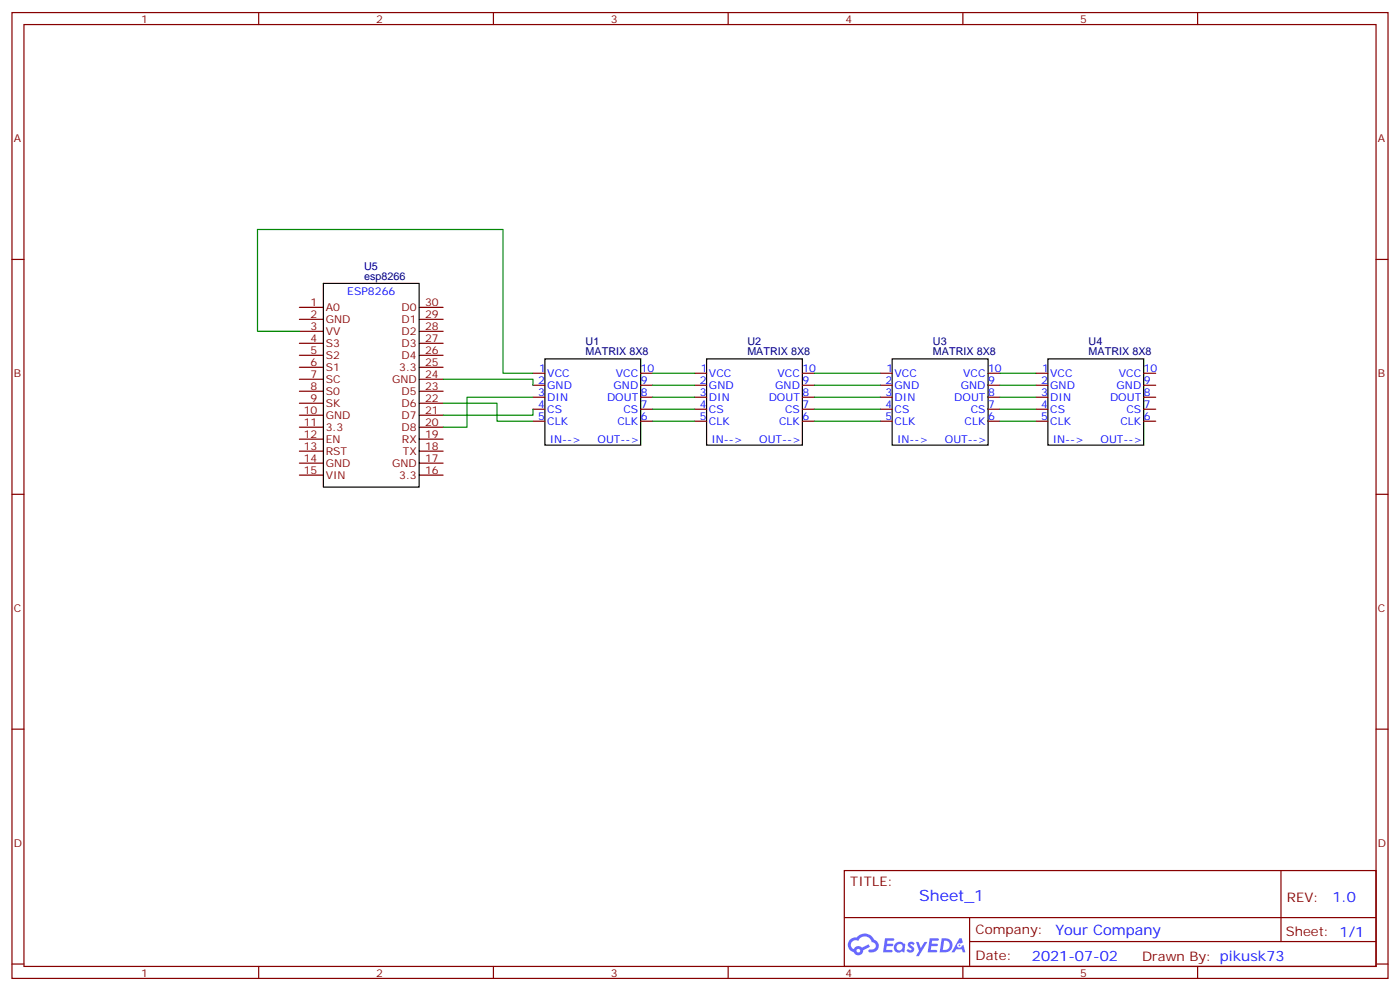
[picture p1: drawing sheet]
<svg xmlns="http://www.w3.org/2000/svg" width="412mm" height="292mm" viewBox="0 0 412 292" stroke-linecap="round" stroke-linejoin="round" font-family="sans-serif">
<g fill="none" stroke="#870000" stroke-width=".35">
<path d="M3.5 3.7h405.4v284.3h-405.4zM7.1 7.2h398.2v277.3h-398.2zM76.2 3.7v3.5M145.3 3.7v3.5M214.5 3.7v3.5M283.6 3.7v3.5M352.8 3.7v3.5M3.5 76.4h3.6M405.3 76.4h3.6M3.5 145.5h3.6M405.3 145.5h3.6M3.5 214.7h3.6"/>
<path d="M405.3 214.7h3.6M248.7 256.3h156.6v28.2h-156.6zM377.3 256.3v20.9M248.7 270.1h156.5M285.6 277.2h119.6M285.6 270.1v14.2M3.5 283.8h3.6M76.2 284.5v3.5M145.3 284.5v3.5M214.5 284.5v3.5M283.6 284.5v3.5M352.8 284.5v3.5"/>
<path d="M405.3 283.8h3.6"/>
</g>
<g fill="#5487ff">
<path d="M267.7 277.5a1.22 1.22 0 0 1 1.7 .2l-.4 .6a.47 .47 0 0 0-.3-.4 .47 .47 0 0 0-.5 .2l.1 .2a1.14 1.14 0 0 1 .8 1.8 1.14 1.14 0 0 1-1.9 0l-.2-.2 .5-.6 .7 .5a.29 .29 0 0 0 .3-.3 .29 .29 0 0 0-.2-.3 1.04 1.04 0 0 1-.6-1.7z"/>
<path d="M260.7 276.2h2.4l.3 .2-.2 .5-1.8 .1-.1 .8h1.5l.3 .4-.3 .4h-1.6l-.2 1.1h1.7l.2 .3-.2 .3-2.6 .1z"/>
<path d="M273.8 276.2h2.4l.3 .2-.1 .5-1.8 .1-.2 .8h1.6l.3 .4-.4 .4-1.6-.1-.1 1.1 1.7 .1 .2 .3-.2 .3-2.6 .1z"/>
<path d="M282.6 276.2h.7l.3 1.3-.6 .3a.69 .69 0 0 0-1 .3 .69 .69 0 0 0 .4 .9 .69 .69 0 0 0 .9-.6l.5-.2 .6 2.2h-.8l-.2-.9h-1.8l-.5 .9h-.8z"/>
<path d="M269.8 277.3h.8l.6 1.8 1.1-1.8h.9l-2.6 4.2h-.8l.9-1.5z"/>
<path d="M277.4 276.2l-.6 4.2h1.3a2.11 2.11 0 0 0 2.5-2.1 2.11 2.11 0 0 0-2.5-2.1zM278.1 277a1.39 1.39 0 0 1 1.7 1.4 1.39 1.39 0 0 1-1.8 1.2h-.3z"/>
<path d="M263.7 277.8a1.54 1.54 0 0 0-.1 2.2 1.54 1.54 0 0 0 2.2 .1l.6 .3 .3-2.3-.2-.3h-.4a1.49 1.49 0 0 0-2.4 0zM264 278.8a.94 .94 0 0 1 1.8 0 .94 .94 0 0 1-1.8 0z"/>
<path d="M250.4 276.6a2.18 2.18 0 0 0 1.1 3.7 1.44 1.44 0 0 0 1.6 .9 1.44 1.44 0 0 0 1.2-1.4l2-1.1-.5-.7-1.9 1a1.47 1.47 0 0 0-2.4 .4 1.39 1.39 0 0 1-.7-1.9 1.39 1.39 0 0 1 2-.5 2.12 2.12 0 0 1 2.2-1.3 2.12 2.12 0 0 1 1.9 1.7 1.14 1.14 0 0 1 1.1 1.4 1.14 1.14 0 0 1-1.7 .7 .43 .43 0 0 0-.5 .4 .43 .43 0 0 0 .4 .5 1.98 1.98 0 0 0 2.5-1.2 1.98 1.98 0 0 0-1.2-2.6 3.1 3.1 0 0 0-5.3-.6l-.9 .1zM252.3 279.9a.55 .55 0 0 1 1.1 0 .55 .55 0 0 1-1.1 0z"/>
<circle cx="282.6" cy="278.3" r=".26"/>
</g>
<path d="M95.2 83.4h28.3v60h-28.3zM160.5 105.7h28.2v25.4h-28.2zM208.1 105.7h28.3v25.4h-28.3zM262.8 105.7h28.2v25.4h-28.2zM308.7 105.7h28.2v25.4h-28.2z" fill="none" stroke="#000" stroke-width=".35"/>
<g fill="none" stroke="#870000" stroke-width=".35">
<path d="M88.2 90.5h7M88.2 94h7M88.2 97.5h7M123.5 90.5h7M123.5 94h7M123.5 97.5h7M88.2 101.1h7M88.2 104.6h7M88.2 108.1h7M88.2 111.7h7M88.2 115.2h7M88.2 118.7h7"/>
<path d="M123.5 101.1h7M123.5 104.6h7M123.5 108.1h7M123.5 111.7h7M123.5 115.2h7M123.5 118.7h7M157 109.9h3.5M157 113.4h3.5M157 116.9h3.5M188.7 109.9h3.6M188.7 113.4h3.6M188.7 116.9h3.6"/>
<path d="M204.6 109.9h3.5M204.6 113.4h3.5M204.6 116.9h3.5M236.4 109.9h3.5M236.4 113.4h3.5M236.4 116.9h3.5M259.3 109.9h3.5M259.3 113.4h3.5M259.3 116.9h3.5M291 109.9h3.6M291 113.4h3.6M291 116.9h3.6"/>
<path d="M305.2 109.9h3.5M305.2 113.4h3.5M305.2 116.9h3.5M336.9 109.9h3.5M336.9 113.4h3.5M336.9 116.9h3.5M88.2 122.2h7M88.2 125.8h7M88.2 129.3h7M88.2 132.8h7M88.2 136.3h7M88.2 139.9h7"/>
<path d="M123.5 122.2h7M123.5 125.8h7M123.5 129.3h7M123.5 132.8h7M123.5 136.3h7M123.5 139.9h7M157 120.5h3.5M157 124h3.5M188.7 120.5h3.6M188.7 124h3.6M204.6 120.5h3.5M204.6 124h3.5"/>
<path d="M236.4 120.5h3.5M236.4 124h3.5M259.3 120.5h3.5M259.3 124h3.5M291 120.5h3.6M291 124h3.6M305.2 120.5h3.5M305.2 124h3.5M336.9 120.5h3.5M336.9 124h3.5"/>
</g>
<g fill="none" stroke="#008700" stroke-width=".35">
<path d="M88.2 97.5h-12.4v-29.9h72.4v42.3h8.8M130.5 111.7h26.5v1.7M130.5 118.7h15.9v5.3h10.6M157 116.9h-19.4v8.9h-7.1M192.3 109.9h12.3M192.3 113.4h12.3M192.3 116.9h12.3M239.9 109.9h19.4M239.9 113.4h19.4M239.9 116.9h19.4M294.6 109.9h10.6M294.6 113.4h10.6"/>
<path d="M294.6 116.9h10.6M157 120.5v1.7h-26.5M192.3 120.5h12.3M192.3 124h12.3M239.9 120.5h19.4M239.9 124h19.4M294.6 120.5h10.6M294.6 124h10.6"/>
</g>
<text font-size="4.6" fill="#00f" x="270.8" y="265.3">Sheet_1</text>
<g font-size="4.2" fill="#00f">
<text x="392.5" y="265.6">1.0</text>
<text x="310.9" y="275.1">Your Company</text>
<text x="304" y="282.9">2021-07-02</text>
</g>
<g font-size="3.9" fill="#800">
<text x="250.5" y="260.9">TITLE:</text>
<text x="379.1" y="265.6">REV:</text>
<text x="287.4" y="275.1">Company:</text>
<text x="378.7" y="275.7">Sheet: 1/1</text>
<text x="287.4" y="282.8">Date:</text>
<text x="336.4" y="282.8">Drawn By: pikusk73</text>
</g>
<g font-size="3.2" fill="#800">
<text x="41.6" y="6.7">1</text>
<text x="110.8" y="6.7">2</text>
<text x="179.9" y="6.7">3</text>
<text x="249.1" y="6.7">4</text>
<text x="318.2" y="6.7">5</text>
<text x="4.1" y="41.8">A</text>
<text x="405.9" y="41.8">A</text>
<text x="91.5" y="90.1">1</text>
<text x="91.5" y="93.7">2</text>
<text x="96" y="91.5">A0</text>
<text x="96" y="95.1">GND</text>
<text x="118.3" y="95.1">D1</text>
<text x="118.3" y="91.5">D0</text>
<text x="125.2" y="93.7">29</text>
<text x="125.2" y="90.1">30</text>
<text x="91.5" y="97.2">3</text>
<text x="91.5" y="100.7">4</text>
<text x="96" y="98.6">VV</text>
<text x="118.3" y="98.6">D2</text>
<text x="125.2" y="100.7">27</text>
<text x="125.2" y="97.2">28</text>
<text x="91.5" y="104.2">5</text>
<text x="91.5" y="107.8">6</text>
<text x="96" y="102.1">S3</text>
<text x="96" y="105.7">S2</text>
<text x="118.3" y="105.7">D4</text>
<text x="118.3" y="102.1">D3</text>
<text x="125.2" y="107.8">25</text>
<text x="125.2" y="104.2">26</text>
<text x="4.1" y="110.9">B</text>
<text x="91.5" y="111.3">7</text>
<text x="96" y="109.2">S1</text>
<text x="96" y="112.7">SC</text>
<text x="115.5" y="112.7">GND</text>
<text x="117.6" y="109.2">3.3</text>
<text x="125.2" y="111.3">24</text>
<text x="405.9" y="110.9">B</text>
<text x="91.5" y="114.8">8</text>
<text x="91.5" y="118.4">9</text>
<text x="96" y="116.2">S0</text>
<text x="96" y="119.8">SK</text>
<text x="118.3" y="119.8">D6</text>
<text x="118.3" y="116.2">D5</text>
<text x="125.2" y="118.4">22</text>
<text x="125.2" y="114.8">23</text>
<text x="89.5" y="121.9">10</text>
<text x="89.5" y="125.4">11</text>
<text x="96" y="123.3">GND</text>
<text x="118.3" y="123.3">D7</text>
<text x="125.2" y="125.4">20</text>
<text x="125.2" y="121.9">21</text>
<text x="89.5" y="128.9">12</text>
<text x="96" y="126.8">3.3</text>
<text x="96" y="130.4">EN</text>
<text x="118.3" y="126.8">D8</text>
<text x="118.4" y="130.4">RX</text>
<text x="125.2" y="128.9">19</text>
<text x="89.5" y="132.5">13</text>
<text x="89.5" y="136">14</text>
<text x="96" y="133.9">RST</text>
<text x="96" y="137.4">GND</text>
<text x="115.5" y="137.4">GND</text>
<text x="118.6" y="133.9">TX</text>
<text x="125.2" y="136">17</text>
<text x="125.2" y="132.5">18</text>
<text x="89.5" y="139.5">15</text>
<text x="96" y="140.9">VIN</text>
<text x="117.6" y="140.9">3.3</text>
<text x="125.2" y="139.5">16</text>
<text x="4.1" y="180.1">C</text>
<text x="405.9" y="180.1">C</text>
<text x="4.1" y="249.2">D</text>
<text x="405.9" y="249.2">D</text>
<text x="41.6" y="287.5">1</text>
<text x="110.8" y="287.5">2</text>
<text x="179.9" y="287.5">3</text>
<text x="249.1" y="287.5">4</text>
<text x="318.2" y="287.5">5</text>
</g>
<g font-size="3.2" fill="#000080">
<text x="107.2" y="82.4">esp8266</text>
<text x="107.2" y="79.4">U5</text>
<text x="172.5" y="101.4">U1</text>
<text x="220.1" y="101.4">U2</text>
<text x="274.8" y="101.4">U3</text>
<text x="320.7" y="101.4">U4</text>
<text x="172.5" y="104.6">MATRIX 8X8</text>
<text x="220.1" y="104.6">MATRIX 8X8</text>
<text x="274.8" y="104.6">MATRIX 8X8</text>
<text x="320.7" y="104.6">MATRIX 8X8</text>
</g>
<g font-size="3.2" fill="#00f">
<text x="102.3" y="86.8">ESP8266</text>
<text x="158.5" y="113.1">2</text>
<text x="158.9" y="109.5">1</text>
<text x="161.2" y="110.9">VCC</text>
<text x="181.4" y="110.9">VCC</text>
<text x="188.7" y="113.1">9</text>
<text x="188.7" y="109.5">10</text>
<text x="206.1" y="113.1">2</text>
<text x="206.5" y="109.5">1</text>
<text x="208.8" y="110.9">VCC</text>
<text x="229.1" y="110.9">VCC</text>
<text x="236.4" y="113.1">9</text>
<text x="236.4" y="109.5">10</text>
<text x="260.8" y="113.1">2</text>
<text x="261.2" y="109.5">1</text>
<text x="263.5" y="110.9">VCC</text>
<text x="283.7" y="110.9">VCC</text>
<text x="291" y="113.1">9</text>
<text x="291" y="109.5">10</text>
<text x="306.7" y="113.1">2</text>
<text x="307" y="109.5">1</text>
<text x="309.4" y="110.9">VCC</text>
<text x="329.6" y="110.9">VCC</text>
<text x="336.9" y="113.1">9</text>
<text x="336.9" y="109.5">10</text>
<text x="158.5" y="116.6">3</text>
<text x="161.2" y="114.5">GND</text>
<text x="161.2" y="118">DIN</text>
<text x="178.8" y="118">DOUT</text>
<text x="180.7" y="114.5">GND</text>
<text x="188.7" y="116.6">8</text>
<text x="206.1" y="116.6">3</text>
<text x="208.8" y="114.5">GND</text>
<text x="208.8" y="118">DIN</text>
<text x="226.4" y="118">DOUT</text>
<text x="228.4" y="114.5">GND</text>
<text x="236.4" y="116.6">8</text>
<text x="260.8" y="116.6">3</text>
<text x="263.5" y="114.5">GND</text>
<text x="263.5" y="118">DIN</text>
<text x="281.1" y="118">DOUT</text>
<text x="283.1" y="114.5">GND</text>
<text x="291" y="116.6">8</text>
<text x="306.7" y="116.6">3</text>
<text x="309.4" y="114.5">GND</text>
<text x="309.4" y="118">DIN</text>
<text x="327" y="118">DOUT</text>
<text x="328.9" y="114.5">GND</text>
<text x="336.9" y="116.6">8</text>
<text x="158.5" y="120.1">4</text>
<text x="158.5" y="123.6">5</text>
<text x="161.2" y="121.5">CS</text>
<text x="161.2" y="125.1">CLK</text>
<text x="181.9" y="125.1">CLK</text>
<text x="183.6" y="121.5">CS</text>
<text x="188.7" y="123.6">6</text>
<text x="188.7" y="120.1">7</text>
<text x="206.1" y="120.1">4</text>
<text x="206.1" y="123.6">5</text>
<text x="208.8" y="121.5">CS</text>
<text x="208.8" y="125.1">CLK</text>
<text x="229.5" y="125.1">CLK</text>
<text x="231.3" y="121.5">CS</text>
<text x="236.4" y="123.6">6</text>
<text x="236.4" y="120.1">7</text>
<text x="260.8" y="120.1">4</text>
<text x="260.8" y="123.6">5</text>
<text x="263.5" y="121.5">CS</text>
<text x="263.5" y="125.1">CLK</text>
<text x="284.2" y="125.1">CLK</text>
<text x="286" y="121.5">CS</text>
<text x="291" y="123.6">6</text>
<text x="291" y="120.1">7</text>
<text x="306.7" y="120.1">4</text>
<text x="306.7" y="123.6">5</text>
<text x="309.4" y="121.5">CS</text>
<text x="309.4" y="125.1">CLK</text>
<text x="330" y="125.1">CLK</text>
<text x="331.8" y="121.5">CS</text>
<text x="336.9" y="123.6">6</text>
<text x="336.9" y="120.1">7</text>
<text x="161.9" y="130.4">IN--&gt;</text>
<text x="176" y="130.4">OUT--&gt;</text>
<text x="209.5" y="130.4">IN--&gt;</text>
<text x="223.7" y="130.4">OUT--&gt;</text>
<text x="264.2" y="130.4">IN--&gt;</text>
<text x="278.3" y="130.4">OUT--&gt;</text>
<text x="310.1" y="130.4">IN--&gt;</text>
<text x="324.2" y="130.4">OUT--&gt;</text>
</g>
</svg>
